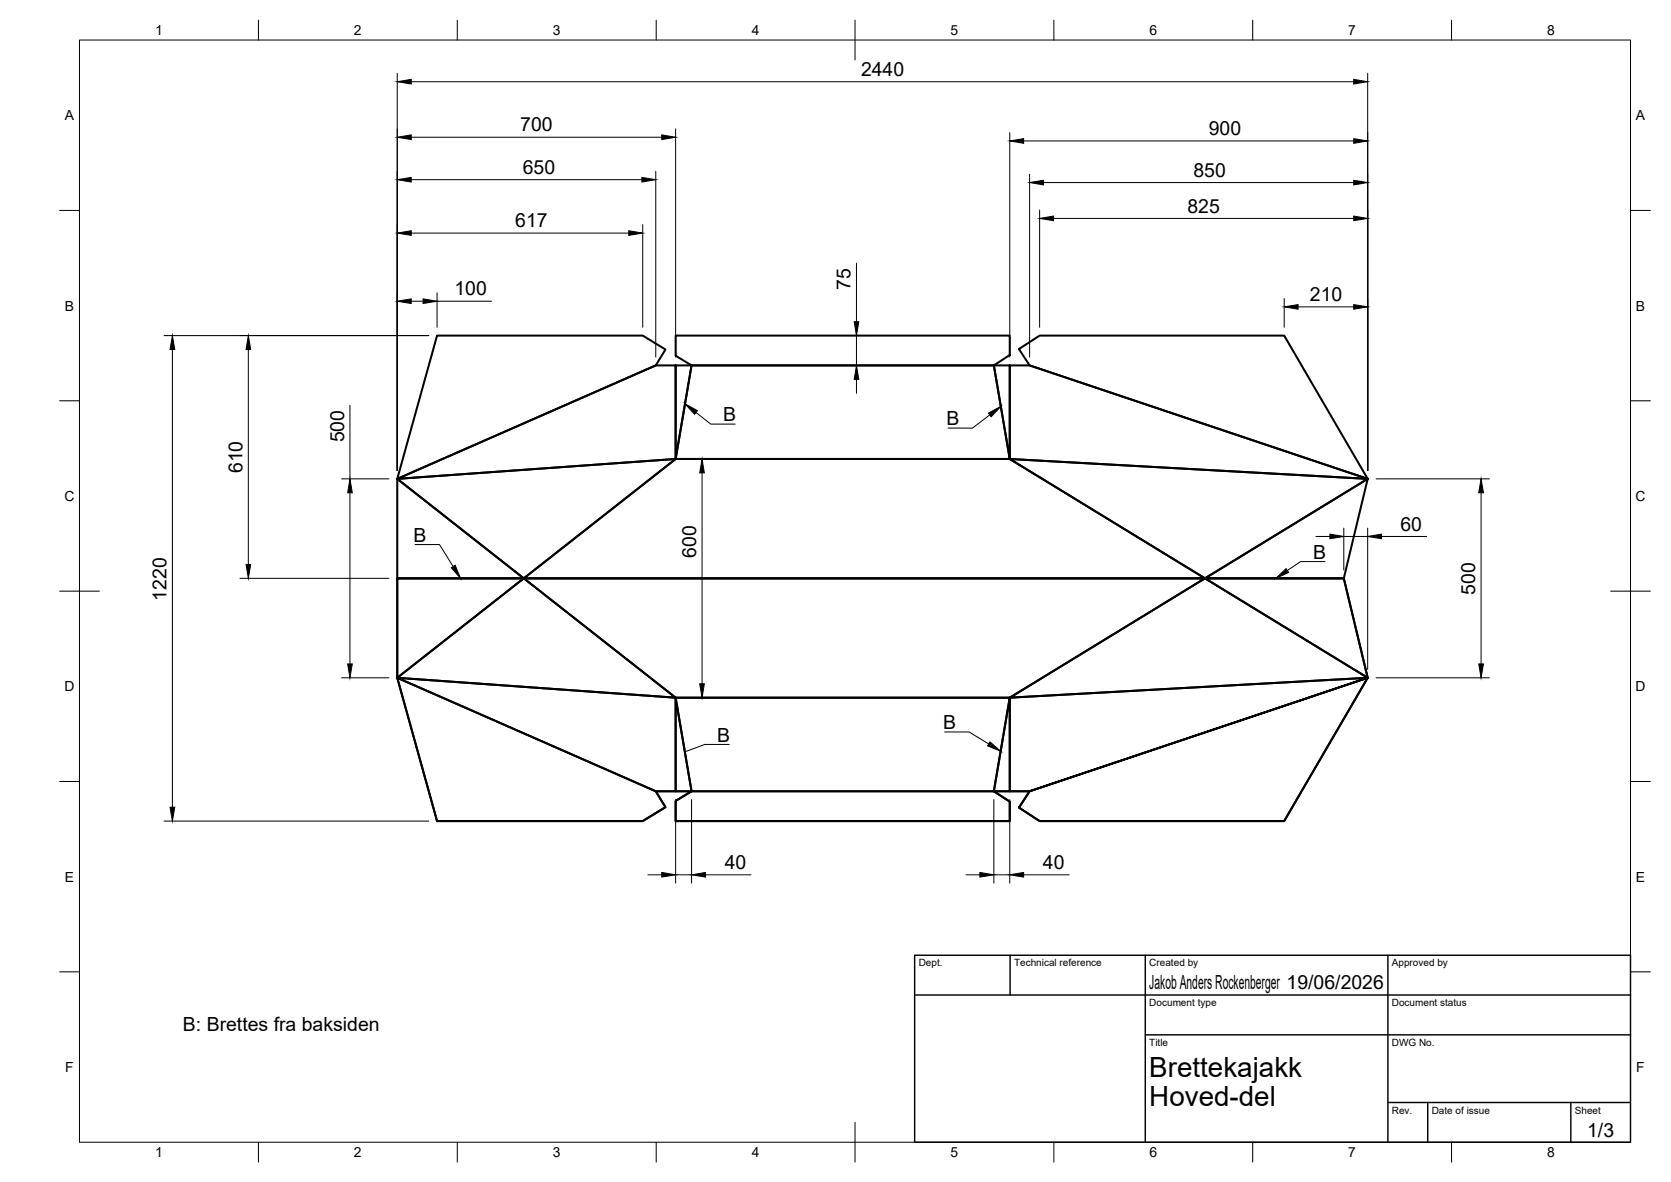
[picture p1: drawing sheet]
<svg xmlns="http://www.w3.org/2000/svg" width="420mm" height="297mm" viewBox="0 0 420 297" stroke-linecap="round" stroke-linejoin="round" font-family="sans-serif">
<!-- layer: Visible -->
<g fill="none" stroke="#000" stroke-width=".51">
<path d="M109.9 84.3h51.7l5.7 3.5-2.4 4-65 28.5 70-5-38.2 30-31.8-25zM169.9 84.3h84v4.9l-4 2.6h-76l-4-2.4zM169.9 91.8h4l-4 23.5zM173.9 91.8h76l4 23.5h-84zM249.9 91.8h4v23.5zM253.9 91.8h5l85 28.5-90-5zM256.2 87.7l5.2-3.4h61.5l21 36-40.9 25-49.1-30 90 5-85-28.5zM99.9 120.3l31.8 25h-31.8zM99.9 120.3l65-28.5h5v23.5zM99.9 145.3h238l6 25-21 36h-61.5l-5.2-3.3 2.7-4.2h-9l4 2.7v4.8h-84v-5l4-2.5h-9l2.4 4-5.7 3.5h-51.7l-10-36zM99.9 145.3h31.8l-31.8 25zM131.7 145.3l38.2-30h84l49.1 30z"/>
<path d="M131.7 145.3h171.3l-49.1 30h-84zM303 145.3l40.9-25-6 25zM303 145.3h34.9l6 25zM99.9 170.3l31.8-25 38.2 30zM99.9 170.3l65 28.5 2.4 4-5.7 3.5h-51.7zM99.9 170.3l70 5v23.5h-5zM169.9 175.3h84l-4 23.5h-76zM169.9 175.3l4 23.5h-4zM253.9 175.3v23.5h-4zM253.9 175.3l49.1-30 40.9 25zM253.9 175.3v23.5h5l85-28.5-21 36h-61.5l-5.2-3.3 2.7-4.2 85-28.5zM169.9 201.3l4-2.5h76l4 2.7v4.8h-84z"/>
</g>
<!-- layer: TITLEBLOCK -->
<path d="M230 240.1h180v46.9h-180zM230 250h180M254 240.1v9.9M288 240.1v46.9M349 240.1v46.9M288 260.1h122M349 277.1h61M359 277.1v9.9M395 277.1v9.9" fill="none" stroke="#000" stroke-width=".36"/>
<!-- layer: BORDER -->
<g fill="none" stroke="#000" stroke-width=".25">
<path d="M20 10.1h390v276.9h-390zM65 5.1v5M115 5.1v5M165 5.1v5M215 5.1v10M265 5.1v5M315 5.1v5M365 5.1v5M15 52.9h5M410 52.9h5M15 100.7h5M410 100.7h5"/>
<path d="M15 148.6h10M405 148.6h10M15 196.4h5M410 196.4h5M15 244.2h5M410 244.2h5M65 287v5M115 287v5M165 287v5M215 282.1v9.9M265 287v5M315 287v5"/>
<path d="M365 287v5"/>
</g>
<!-- layer: FD_Dimensions -->
<g fill="none" stroke="#000" stroke-width=".25">
<path d="M99.9 18.4v99.8M343.9 18.4v99.8M103.4 20.5h237M103.4 34.5h63M169.9 32.4v57.3M253.9 33.3v56.4M257.4 35.4h83M103.4 45.2h58M103.4 58.6h54.7M161.6 56.5v25.7M164.9 43.1v46.6M258.9 43.8v45.9"/>
<path d="M261.4 52.8v29.4M262.4 45.9h78M264.9 54.9h75.5M103.4 75.7h3M109.9 73.6v8.6M109.9 75.7h13.7M215.3 66.1v14.7M322.9 75v7.2M326.4 77.1h14M41.3 84.3h66.5M43.3 87.8v115M62.4 87.8v54"/>
<path d="M213 84.3h4.5M213 91.8h4.5M215.3 84.3v7.5M215.3 95.3v3.5M88 101.9v18.4M174.4 115.3h9.6M176.5 118.8v53M85.9 120.3h11.9M88 123.8v43M330.9 134.8h3.5M337.9 132.7v10.5M337.9 134.8h6"/>
<path d="M343.9 132.7v35.5M346 120.3h28.5M347.4 134.8h11.3M372.4 123.8v43M60.3 145.3h37.5M85.9 170.3h11.9M174.4 175.3h9.6M346 170.3h28.5M41.3 206.3h66.5M162.9 219.8h3.5M169.9 200.9v21M169.9 219.8h4"/>
<path d="M173.9 200.9v21M177.4 219.8h11.4M242.9 219.8h3.5M249.9 219.8h4M249.9 200.9v21M253.9 200.9v21M257.4 219.8h11.4"/>
</g>
<g fill="#000" stroke="#000" stroke-width=".25">
<path d="M99.9 20.5l3.5-.6v1.2zM340.4 19.9l3.5 .6-3.5 .6zM99.9 34.5l3.5-.6v1.2zM166.4 33.9l3.5 .6-3.5 .6zM253.9 35.4l3.5-.6v1.2zM340.4 34.8l3.5 .6-3.5 .6zM99.9 45.2l3.5-.6v1.1zM99.9 58.6l3.5-.6v1.1zM158.1 58l3.5 .6-3.5 .5zM161.4 44.6l3.5 .6-3.5 .5zM258.9 45.9l3.5-.6v1.2zM261.4 54.9l3.5-.6v1.2z"/>
<path d="M340.4 45.3l3.5 .6-3.5 .6zM340.4 54.3l3.5 .6-3.5 .6zM99.9 75.7l3.5-.6v1.2zM106.4 75.1l3.5 .6-3.5 .6zM322.9 77.1l3.5-.6v1.2zM340.4 76.5l3.5 .6-3.5 .6zM43.3 84.3l.6 3.5h-1.1zM62.4 84.3l.6 3.5h-1.1zM215.3 91.8l.6 3.5h-1.1zM214.8 80.8h1.1l-.6 3.5zM176.5 115.3l.6 3.5h-1.2zM88 120.3l.6 3.5h-1.2z"/>
<path d="M334.4 134.2l3.5 .6-3.5 .6zM343.9 134.8l3.5-.6v1.2zM372.4 120.3l.6 3.5h-1.2zM61.9 141.8h1.1l-.6 3.5zM87.4 166.8h1.2l-.6 3.5zM175.9 171.8h1.2l-.6 3.5zM371.8 166.8h1.2l-.6 3.5zM42.8 202.8h1.1l-.6 3.5zM166.4 219.3l3.5 .5-3.5 .6zM173.9 219.8l3.5-.5v1.1zM246.4 219.3l3.5 .5-3.5 .6zM253.9 219.8l3.5-.5v1.1z"/>
</g>
<!-- layer: Leaders -->
<path d="M172.3 101.5l3.1 1.7-.8 .9zM248.5 103.8l3.2-1.7-2.5 2.6zM113.5 142.7l.9-.6 1.4 3.2zM320.8 145.3l2.6-2.4 .6 1zM248.9 186.4l2.7 2.4-3.3-1.4z" fill="#000" stroke="#000" stroke-width=".25"/>
<path d="M175 103.7l3.7 2.9h6.1M248.9 104.3l-4.4 3.3h-6.1M104.4 136.8h6.1l3.4 5.6M333.2 141.1h-6.2l-3.3 2.3M183.4 187.1h-6.2l-5 1.8M237.5 183.9h6.2l4.9 3.1" fill="none" stroke="#000" stroke-width=".25"/>
<g font-size="7">
<text x="289" y="270.6">Brettekajakk</text>
<text x="289" y="278.1">Hoved-del</text>
</g>
<g font-size="4.9">
<text x="216.5" y="19.1">2440</text>
<text x="130.8" y="33">700</text>
<text x="303.9" y="34">900</text>
<text x="131.4" y="43.7">650</text>
<text x="300.1" y="44.4">850</text>
<text x="298.6" y="53.4">825</text>
<text x="129.6" y="57.1">617</text>
<text x="114.3" y="74.2">100</text>
<text x="213.9" y="72.8" transform="rotate(-90 213.9 72.8)">75</text>
<text x="329.4" y="75.7">210</text>
<text x="181.8" y="105.9">B</text>
<text x="238" y="106.9">B</text>
<text x="86.5" y="111.2" transform="rotate(-90 86.5 111.2)">500</text>
<text x="61" y="118.9" transform="rotate(-90 61 118.9)">610</text>
<text x="104" y="136.2">B</text>
<text x="352.1" y="133.4">60</text>
<text x="175.1" y="140.2" transform="rotate(-90 175.1 140.2)">600</text>
<text x="330.2" y="140.4">B</text>
<text x="370.9" y="149.4" transform="rotate(-90 370.9 149.4)">500</text>
<text x="41.9" y="150.9" transform="rotate(-90 41.9 150.9)">1220</text>
<text x="237.2" y="183.2">B</text>
<text x="180.4" y="186.4">B</text>
<text x="182.2" y="218.4">40</text>
<text x="262.2" y="218.4">40</text>
<text x="289" y="248.5">Jakob Anders Rockenberger 19/06/2026</text>
<text x="46" y="259.1">B: Brettes fra baksiden</text>
<text x="399.1" y="285.7">1/3</text>
</g>
<g font-size="3.5">
<text x="39" y="8.8">1</text>
<text x="89" y="8.8">2</text>
<text x="139" y="8.8">3</text>
<text x="189" y="8.8">4</text>
<text x="239" y="8.8">5</text>
<text x="289" y="8.8">6</text>
<text x="339" y="8.8">7</text>
<text x="389" y="8.8">8</text>
<text x="16.3" y="30.2">A</text>
<text x="411.3" y="30.2">A</text>
<text x="16.3" y="78">B</text>
<text x="411.3" y="78">B</text>
<text x="16.2" y="125.9">C</text>
<text x="411.2" y="125.9">C</text>
<text x="16.2" y="173.7">D</text>
<text x="411.2" y="173.7">D</text>
<text x="16.3" y="221.6">E</text>
<text x="411.3" y="221.6">E</text>
<text x="16.4" y="269.4">F</text>
<text x="411.4" y="269.4">F</text>
<text x="39" y="290.8">1</text>
<text x="89" y="290.8">2</text>
<text x="139" y="290.8">3</text>
<text x="189" y="290.8">4</text>
<text x="239" y="290.8">5</text>
<text x="289" y="290.8">6</text>
<text x="339" y="290.8">7</text>
<text x="389" y="290.8">8</text>
</g>
<g font-size="2.5">
<text x="231" y="242.9">Dept.</text>
<text x="255" y="242.9">Technical reference</text>
<text x="289" y="242.9">Created by</text>
<text x="350" y="242.9">Approved by</text>
<text x="289" y="252.8">Document type</text>
<text x="350" y="252.8">Document status</text>
<text x="289" y="262.9">Title</text>
<text x="350" y="262.9">DWG No.</text>
<text x="350" y="279.9">Rev.</text>
<text x="360" y="279.9">Date of issue</text>
<text x="396" y="279.9">Sheet</text>
</g>
</svg>
